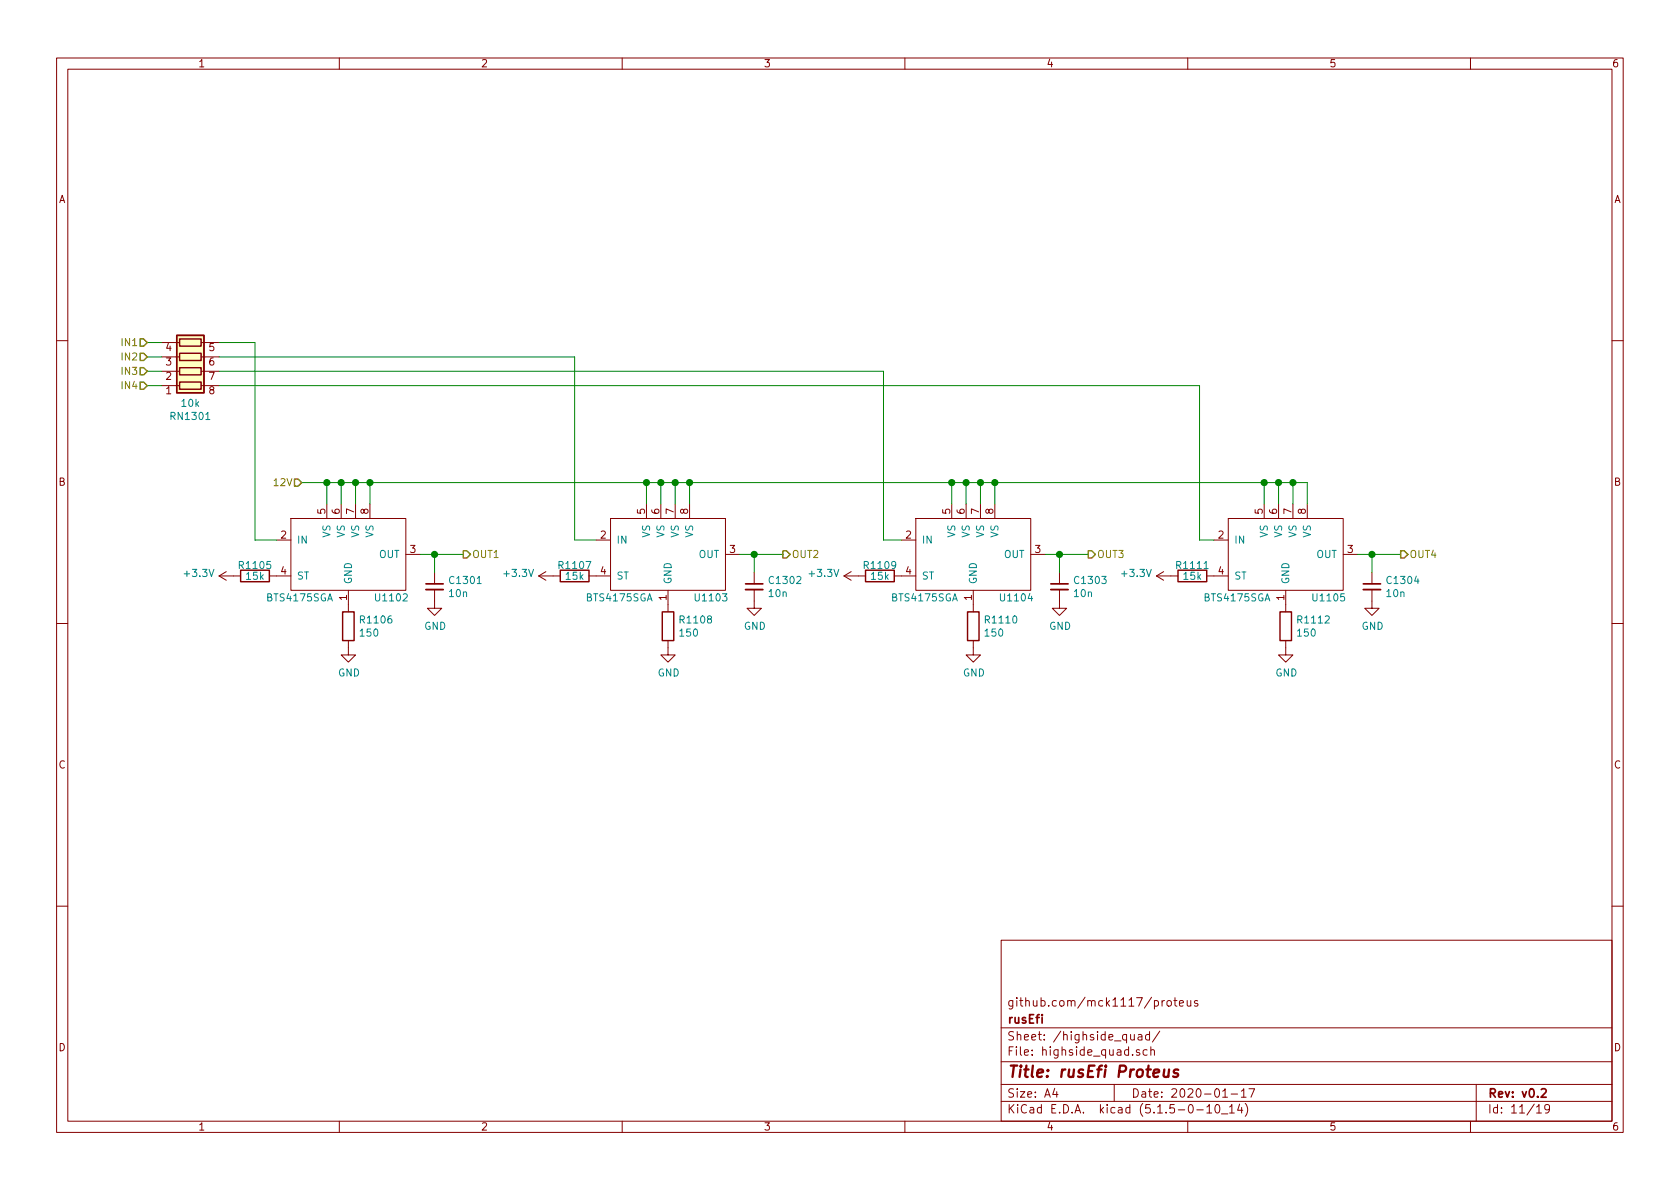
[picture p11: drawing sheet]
EESchema Schematic File Version 4
EELAYER 30 0
EELAYER END
$Descr A4 11693 8268
encoding utf-8
Sheet 11 19
Title "rusEfi Proteus"
Date "2020-01-17"
Rev "v0.2"
Comp "rusEfi"
Comment1 "github.com/mck1117/proteus"
Comment2 ""
Comment3 ""
Comment4 ""
$EndDescr
Text HLabel 2100 3350 0    50   Input ~ 0
12V
Text HLabel 3225 3850 2    50   Output ~ 0
OUT1
Text HLabel 5450 3850 2    50   Output ~ 0
OUT2
Text HLabel 7575 3850 2    50   Output ~ 0
OUT3
Text HLabel 9750 3850 2    50   Output ~ 0
OUT4
Text HLabel 1025 2375 0    50   Input ~ 0
IN1
Text HLabel 1025 2475 0    50   Input ~ 0
IN2
Text HLabel 1025 2575 0    50   Input ~ 0
IN3
Text HLabel 1025 2675 0    50   Input ~ 0
IN4
$Comp
L Device:R_Pack04 RN1301
U 1 1
P 1325 2475
F 0 "RN1301" V 908 2475 50  0000 C CNN
F 1 "10k" V 999 2475 50  0000 C CNN
F 2 "Resistor_SMD:R_Array_Convex_4x0603" V 1600 2475 50  0001 C CNN
F 3 "~" H 1325 2475 50  0001 C CNN
F 4 "CAT16-1002F4LF" H 1325 2475 50  0001 C CNN "PN"
F 5 "C29718" H 1325 2475 50  0001 C CNN "LCSC"
F 6 "0" H 1325 2475 50  0001 C CNN "LCSC_ext"
	1    1325 2475
	0    1    -1   0   
$EndComp
Wire Wire Line
	1025 2675 1125 2675
Wire Wire Line
	1125 2575 1025 2575
Wire Wire Line
	1025 2475 1125 2475
Wire Wire Line
	1125 2375 1025 2375
$Comp
L Device:C_Small C1304
U 1 1
P 9550 4075
F 0 "C1304" H 9642 4121 50  0000 L CNN
F 1 "10n" H 9642 4030 50  0000 L CNN
F 2 "Capacitor_SMD:C_0603_1608Metric" H 9550 4075 50  0001 C CNN
F 3 "~" H 9550 4075 50  0001 C CNN
F 4 "CGA3E2X7R1H103M080AA" H 9550 4075 50  0001 C CNN "PN"
F 5 "C57112" H 9550 4075 50  0001 C CNN "LCSC"
F 6 "0" H 9550 4075 50  0001 C CNN "LCSC_ext"
	1    9550 4075
	1    0    0    -1  
$EndComp
$Comp
L Device:C_Small C1301
U 1 1
P 3025 4075
F 0 "C1301" H 3117 4121 50  0000 L CNN
F 1 "10n" H 3117 4030 50  0000 L CNN
F 2 "Capacitor_SMD:C_0603_1608Metric" H 3025 4075 50  0001 C CNN
F 3 "~" H 3025 4075 50  0001 C CNN
F 4 "CGA3E2X7R1H103M080AA" H 3025 4075 50  0001 C CNN "PN"
F 5 "C57112" H 3025 4075 50  0001 C CNN "LCSC"
F 6 "0" H 3025 4075 50  0001 C CNN "LCSC_ext"
	1    3025 4075
	1    0    0    -1  
$EndComp
$Comp
L Device:C_Small C1302
U 1 1
P 5250 4075
F 0 "C1302" H 5342 4121 50  0000 L CNN
F 1 "10n" H 5342 4030 50  0000 L CNN
F 2 "Capacitor_SMD:C_0603_1608Metric" H 5250 4075 50  0001 C CNN
F 3 "~" H 5250 4075 50  0001 C CNN
F 4 "CGA3E2X7R1H103M080AA" H 5250 4075 50  0001 C CNN "PN"
F 5 "C57112" H 5250 4075 50  0001 C CNN "LCSC"
F 6 "0" H 5250 4075 50  0001 C CNN "LCSC_ext"
	1    5250 4075
	1    0    0    -1  
$EndComp
$Comp
L Device:C_Small C1303
U 1 1
P 7375 4075
F 0 "C1303" H 7467 4121 50  0000 L CNN
F 1 "10n" H 7467 4030 50  0000 L CNN
F 2 "Capacitor_SMD:C_0603_1608Metric" H 7375 4075 50  0001 C CNN
F 3 "~" H 7375 4075 50  0001 C CNN
F 4 "CGA3E2X7R1H103M080AA" H 7375 4075 50  0001 C CNN "PN"
F 5 "C57112" H 7375 4075 50  0001 C CNN "LCSC"
F 6 "0" H 7375 4075 50  0001 C CNN "LCSC_ext"
	1    7375 4075
	1    0    0    -1  
$EndComp
$Comp
L bts4175:BTS4175SGA U1102
U 1 1
P 2325 3850
F 0 "U1102" H 2600 3550 50  0000 L CNN
F 1 "BTS4175SGA" H 1850 3550 50  0000 L CNN
F 2 "Package_SO:SOIC-8_3.9x4.9mm_P1.27mm" H 2325 3850 50  0001 C CNN
F 3 "" H 2325 3850 50  0001 C CNN
F 4 "C152451" H 2325 3850 50  0001 C CNN "LCSC"
F 5 "1" H 2325 3850 50  0001 C CNN "LCSC_ext"
F 6 "BTS4175" H 2325 3850 50  0001 C CNN "PN"
F 7 "1" H 2325 3850 50  0001 C CNN "possible_not_ext"
	1    2325 3850
	1    0    0    -1  
$EndComp
$Comp
L power:GND #PWR0291
U 1 1
P 2425 4500
F 0 "#PWR0291" H 2425 4250 50  0001 C CNN
F 1 "GND" H 2430 4327 50  0000 C CNN
F 2 "" H 2425 4500 50  0001 C CNN
F 3 "" H 2425 4500 50  0001 C CNN
	1    2425 4500
	1    0    0    -1  
$EndComp
Wire Wire Line
	2275 3500 2275 3350
Wire Wire Line
	2375 3500 2375 3350
Wire Wire Line
	2475 3350 2475 3500
Wire Wire Line
	2575 3350 2575 3500
Wire Wire Line
	2925 3850 3025 3850
Wire Wire Line
	3025 3850 3025 3975
Wire Wire Line
	3025 3850 3225 3850
Connection ~ 3025 3850
$Comp
L power:GND #PWR0292
U 1 1
P 3025 4175
F 0 "#PWR0292" H 3025 3925 50  0001 C CNN
F 1 "GND" H 3030 4002 50  0000 C CNN
F 2 "" H 3025 4175 50  0001 C CNN
F 3 "" H 3025 4175 50  0001 C CNN
	1    3025 4175
	1    0    0    -1  
$EndComp
Wire Wire Line
	2100 3350 2275 3350
$Comp
L Device:R R1106
U 1 1
P 2425 4350
F 0 "R1106" H 2495 4396 50  0000 L CNN
F 1 "150" H 2495 4305 50  0000 L CNN
F 2 "Resistor_SMD:R_0603_1608Metric" V 2355 4350 50  0001 C CNN
F 3 "~" H 2425 4350 50  0001 C CNN
F 4 "C22808" H 2425 4350 50  0001 C CNN "LCSC"
F 5 "0" H 2425 4350 50  0001 C CNN "LCSC_ext"
	1    2425 4350
	1    0    0    -1  
$EndComp
$Comp
L Device:R R1105
U 1 1
P 1775 4000
F 0 "R1105" V 1700 4000 50  0000 C CNN
F 1 "15k" V 1775 4000 50  0000 C CNN
F 2 "Resistor_SMD:R_0402_1005Metric" V 1705 4000 50  0001 C CNN
F 3 "~" H 1775 4000 50  0001 C CNN
F 4 "C25756" H 1775 4000 50  0001 C CNN "LCSC"
F 5 "0" H 1775 4000 50  0001 C CNN "LCSC_ext"
	1    1775 4000
	0    1    1    0   
$EndComp
$Comp
L power:+3.3V #PWR0293
U 1 1
P 1625 4000
F 0 "#PWR0293" H 1625 3850 50  0001 C CNN
F 1 "+3.3V" V 1640 4128 50  0000 L CNN
F 2 "" H 1625 4000 50  0001 C CNN
F 3 "" H 1625 4000 50  0001 C CNN
	1    1625 4000
	0    -1   -1   0   
$EndComp
$Comp
L bts4175:BTS4175SGA U1103
U 1 1
P 4550 3850
F 0 "U1103" H 4825 3550 50  0000 L CNN
F 1 "BTS4175SGA" H 4075 3550 50  0000 L CNN
F 2 "Package_SO:SOIC-8_3.9x4.9mm_P1.27mm" H 4550 3850 50  0001 C CNN
F 3 "" H 4550 3850 50  0001 C CNN
F 4 "C152451" H 4550 3850 50  0001 C CNN "LCSC"
F 5 "1" H 4550 3850 50  0001 C CNN "LCSC_ext"
F 6 "BTS4175" H 4550 3850 50  0001 C CNN "PN"
F 7 "1" H 4550 3850 50  0001 C CNN "possible_not_ext"
	1    4550 3850
	1    0    0    -1  
$EndComp
$Comp
L power:GND #PWR0294
U 1 1
P 4650 4500
F 0 "#PWR0294" H 4650 4250 50  0001 C CNN
F 1 "GND" H 4655 4327 50  0000 C CNN
F 2 "" H 4650 4500 50  0001 C CNN
F 3 "" H 4650 4500 50  0001 C CNN
	1    4650 4500
	1    0    0    -1  
$EndComp
Wire Wire Line
	4500 3500 4500 3350
Wire Wire Line
	4600 3500 4600 3350
Wire Wire Line
	4700 3350 4700 3500
Wire Wire Line
	4800 3350 4800 3500
Wire Wire Line
	5150 3850 5250 3850
Wire Wire Line
	5250 3850 5250 3975
Wire Wire Line
	5250 3850 5450 3850
Connection ~ 5250 3850
$Comp
L power:GND #PWR0295
U 1 1
P 5250 4175
F 0 "#PWR0295" H 5250 3925 50  0001 C CNN
F 1 "GND" H 5255 4002 50  0000 C CNN
F 2 "" H 5250 4175 50  0001 C CNN
F 3 "" H 5250 4175 50  0001 C CNN
	1    5250 4175
	1    0    0    -1  
$EndComp
$Comp
L Device:R R1108
U 1 1
P 4650 4350
F 0 "R1108" H 4720 4396 50  0000 L CNN
F 1 "150" H 4720 4305 50  0000 L CNN
F 2 "Resistor_SMD:R_0603_1608Metric" V 4580 4350 50  0001 C CNN
F 3 "~" H 4650 4350 50  0001 C CNN
F 4 "C22808" H 4650 4350 50  0001 C CNN "LCSC"
F 5 "0" H 4650 4350 50  0001 C CNN "LCSC_ext"
	1    4650 4350
	1    0    0    -1  
$EndComp
$Comp
L Device:R R1107
U 1 1
P 4000 4000
F 0 "R1107" V 3925 4000 50  0000 C CNN
F 1 "15k" V 4000 4000 50  0000 C CNN
F 2 "Resistor_SMD:R_0402_1005Metric" V 3930 4000 50  0001 C CNN
F 3 "~" H 4000 4000 50  0001 C CNN
F 4 "C25756" H 4000 4000 50  0001 C CNN "LCSC"
F 5 "0" H 4000 4000 50  0001 C CNN "LCSC_ext"
	1    4000 4000
	0    1    1    0   
$EndComp
$Comp
L power:+3.3V #PWR0296
U 1 1
P 3850 4000
F 0 "#PWR0296" H 3850 3850 50  0001 C CNN
F 1 "+3.3V" V 3865 4128 50  0000 L CNN
F 2 "" H 3850 4000 50  0001 C CNN
F 3 "" H 3850 4000 50  0001 C CNN
	1    3850 4000
	0    -1   -1   0   
$EndComp
Connection ~ 2275 3350
Wire Wire Line
	2275 3350 2375 3350
Connection ~ 2375 3350
Wire Wire Line
	2375 3350 2475 3350
Connection ~ 2475 3350
Wire Wire Line
	2475 3350 2575 3350
Connection ~ 2575 3350
Wire Wire Line
	2575 3350 4500 3350
Connection ~ 4500 3350
Wire Wire Line
	4500 3350 4600 3350
Connection ~ 4600 3350
Wire Wire Line
	4600 3350 4700 3350
Connection ~ 4700 3350
Wire Wire Line
	4700 3350 4800 3350
Connection ~ 4800 3350
$Comp
L bts4175:BTS4175SGA U1104
U 1 1
P 6675 3850
F 0 "U1104" H 6950 3550 50  0000 L CNN
F 1 "BTS4175SGA" H 6200 3550 50  0000 L CNN
F 2 "Package_SO:SOIC-8_3.9x4.9mm_P1.27mm" H 6675 3850 50  0001 C CNN
F 3 "" H 6675 3850 50  0001 C CNN
F 4 "C152451" H 6675 3850 50  0001 C CNN "LCSC"
F 5 "1" H 6675 3850 50  0001 C CNN "LCSC_ext"
F 6 "BTS4175" H 6675 3850 50  0001 C CNN "PN"
F 7 "1" H 6675 3850 50  0001 C CNN "possible_not_ext"
	1    6675 3850
	1    0    0    -1  
$EndComp
$Comp
L power:GND #PWR0297
U 1 1
P 6775 4500
F 0 "#PWR0297" H 6775 4250 50  0001 C CNN
F 1 "GND" H 6780 4327 50  0000 C CNN
F 2 "" H 6775 4500 50  0001 C CNN
F 3 "" H 6775 4500 50  0001 C CNN
	1    6775 4500
	1    0    0    -1  
$EndComp
Wire Wire Line
	6625 3500 6625 3350
Wire Wire Line
	6725 3500 6725 3350
Wire Wire Line
	6825 3350 6825 3500
Wire Wire Line
	6925 3350 6925 3500
Wire Wire Line
	7275 3850 7375 3850
Wire Wire Line
	7375 3850 7375 3975
Wire Wire Line
	7375 3850 7575 3850
Connection ~ 7375 3850
$Comp
L power:GND #PWR0298
U 1 1
P 7375 4175
F 0 "#PWR0298" H 7375 3925 50  0001 C CNN
F 1 "GND" H 7380 4002 50  0000 C CNN
F 2 "" H 7375 4175 50  0001 C CNN
F 3 "" H 7375 4175 50  0001 C CNN
	1    7375 4175
	1    0    0    -1  
$EndComp
$Comp
L Device:R R1110
U 1 1
P 6775 4350
F 0 "R1110" H 6845 4396 50  0000 L CNN
F 1 "150" H 6845 4305 50  0000 L CNN
F 2 "Resistor_SMD:R_0603_1608Metric" V 6705 4350 50  0001 C CNN
F 3 "~" H 6775 4350 50  0001 C CNN
F 4 "C22808" H 6775 4350 50  0001 C CNN "LCSC"
F 5 "0" H 6775 4350 50  0001 C CNN "LCSC_ext"
	1    6775 4350
	1    0    0    -1  
$EndComp
$Comp
L Device:R R1109
U 1 1
P 6125 4000
F 0 "R1109" V 6050 4000 50  0000 C CNN
F 1 "15k" V 6125 4000 50  0000 C CNN
F 2 "Resistor_SMD:R_0402_1005Metric" V 6055 4000 50  0001 C CNN
F 3 "~" H 6125 4000 50  0001 C CNN
F 4 "C25756" H 6125 4000 50  0001 C CNN "LCSC"
F 5 "0" H 6125 4000 50  0001 C CNN "LCSC_ext"
	1    6125 4000
	0    1    1    0   
$EndComp
$Comp
L power:+3.3V #PWR0299
U 1 1
P 5975 4000
F 0 "#PWR0299" H 5975 3850 50  0001 C CNN
F 1 "+3.3V" V 5990 4128 50  0000 L CNN
F 2 "" H 5975 4000 50  0001 C CNN
F 3 "" H 5975 4000 50  0001 C CNN
	1    5975 4000
	0    -1   -1   0   
$EndComp
$Comp
L bts4175:BTS4175SGA U1105
U 1 1
P 8850 3850
F 0 "U1105" H 9125 3550 50  0000 L CNN
F 1 "BTS4175SGA" H 8375 3550 50  0000 L CNN
F 2 "Package_SO:SOIC-8_3.9x4.9mm_P1.27mm" H 8850 3850 50  0001 C CNN
F 3 "" H 8850 3850 50  0001 C CNN
F 4 "C152451" H 8850 3850 50  0001 C CNN "LCSC"
F 5 "1" H 8850 3850 50  0001 C CNN "LCSC_ext"
F 6 "BTS4175" H 8850 3850 50  0001 C CNN "PN"
F 7 "1" H 8850 3850 50  0001 C CNN "possible_not_ext"
	1    8850 3850
	1    0    0    -1  
$EndComp
$Comp
L power:GND #PWR0300
U 1 1
P 8950 4500
F 0 "#PWR0300" H 8950 4250 50  0001 C CNN
F 1 "GND" H 8955 4327 50  0000 C CNN
F 2 "" H 8950 4500 50  0001 C CNN
F 3 "" H 8950 4500 50  0001 C CNN
	1    8950 4500
	1    0    0    -1  
$EndComp
Wire Wire Line
	8800 3500 8800 3350
Wire Wire Line
	8900 3500 8900 3350
Wire Wire Line
	9000 3350 9000 3500
Wire Wire Line
	9100 3350 9100 3500
Wire Wire Line
	9450 3850 9550 3850
Wire Wire Line
	9550 3850 9550 3975
Wire Wire Line
	9550 3850 9750 3850
Connection ~ 9550 3850
$Comp
L power:GND #PWR0301
U 1 1
P 9550 4175
F 0 "#PWR0301" H 9550 3925 50  0001 C CNN
F 1 "GND" H 9555 4002 50  0000 C CNN
F 2 "" H 9550 4175 50  0001 C CNN
F 3 "" H 9550 4175 50  0001 C CNN
	1    9550 4175
	1    0    0    -1  
$EndComp
$Comp
L Device:R R1112
U 1 1
P 8950 4350
F 0 "R1112" H 9020 4396 50  0000 L CNN
F 1 "150" H 9020 4305 50  0000 L CNN
F 2 "Resistor_SMD:R_0603_1608Metric" V 8880 4350 50  0001 C CNN
F 3 "~" H 8950 4350 50  0001 C CNN
F 4 "C22808" H 8950 4350 50  0001 C CNN "LCSC"
F 5 "0" H 8950 4350 50  0001 C CNN "LCSC_ext"
	1    8950 4350
	1    0    0    -1  
$EndComp
$Comp
L Device:R R1111
U 1 1
P 8300 4000
F 0 "R1111" V 8225 4000 50  0000 C CNN
F 1 "15k" V 8300 4000 50  0000 C CNN
F 2 "Resistor_SMD:R_0402_1005Metric" V 8230 4000 50  0001 C CNN
F 3 "~" H 8300 4000 50  0001 C CNN
F 4 "C25756" H 8300 4000 50  0001 C CNN "LCSC"
F 5 "0" H 8300 4000 50  0001 C CNN "LCSC_ext"
	1    8300 4000
	0    1    1    0   
$EndComp
$Comp
L power:+3.3V #PWR0302
U 1 1
P 8150 4000
F 0 "#PWR0302" H 8150 3850 50  0001 C CNN
F 1 "+3.3V" V 8165 4128 50  0000 L CNN
F 2 "" H 8150 4000 50  0001 C CNN
F 3 "" H 8150 4000 50  0001 C CNN
	1    8150 4000
	0    -1   -1   0   
$EndComp
Wire Wire Line
	4800 3350 6625 3350
Connection ~ 8800 3350
Wire Wire Line
	8800 3350 8900 3350
Connection ~ 8900 3350
Wire Wire Line
	8900 3350 9000 3350
Connection ~ 9000 3350
Wire Wire Line
	9000 3350 9100 3350
Connection ~ 6625 3350
Wire Wire Line
	6625 3350 6725 3350
Connection ~ 6725 3350
Wire Wire Line
	6725 3350 6825 3350
Connection ~ 6825 3350
Wire Wire Line
	6825 3350 6925 3350
Connection ~ 6925 3350
Wire Wire Line
	6925 3350 8800 3350
Wire Wire Line
	1775 2375 1775 3750
Wire Wire Line
	1775 3750 1925 3750
Wire Wire Line
	1525 2375 1775 2375
Wire Wire Line
	4000 2475 4000 3750
Wire Wire Line
	4000 3750 4150 3750
Wire Wire Line
	1525 2475 4000 2475
Wire Wire Line
	6150 2575 6150 3750
Wire Wire Line
	6150 3750 6275 3750
Wire Wire Line
	1525 2575 6150 2575
Wire Wire Line
	8350 2675 8350 3750
Wire Wire Line
	8350 3750 8450 3750
Wire Wire Line
	1525 2675 8350 2675
$EndSCHEMATC
